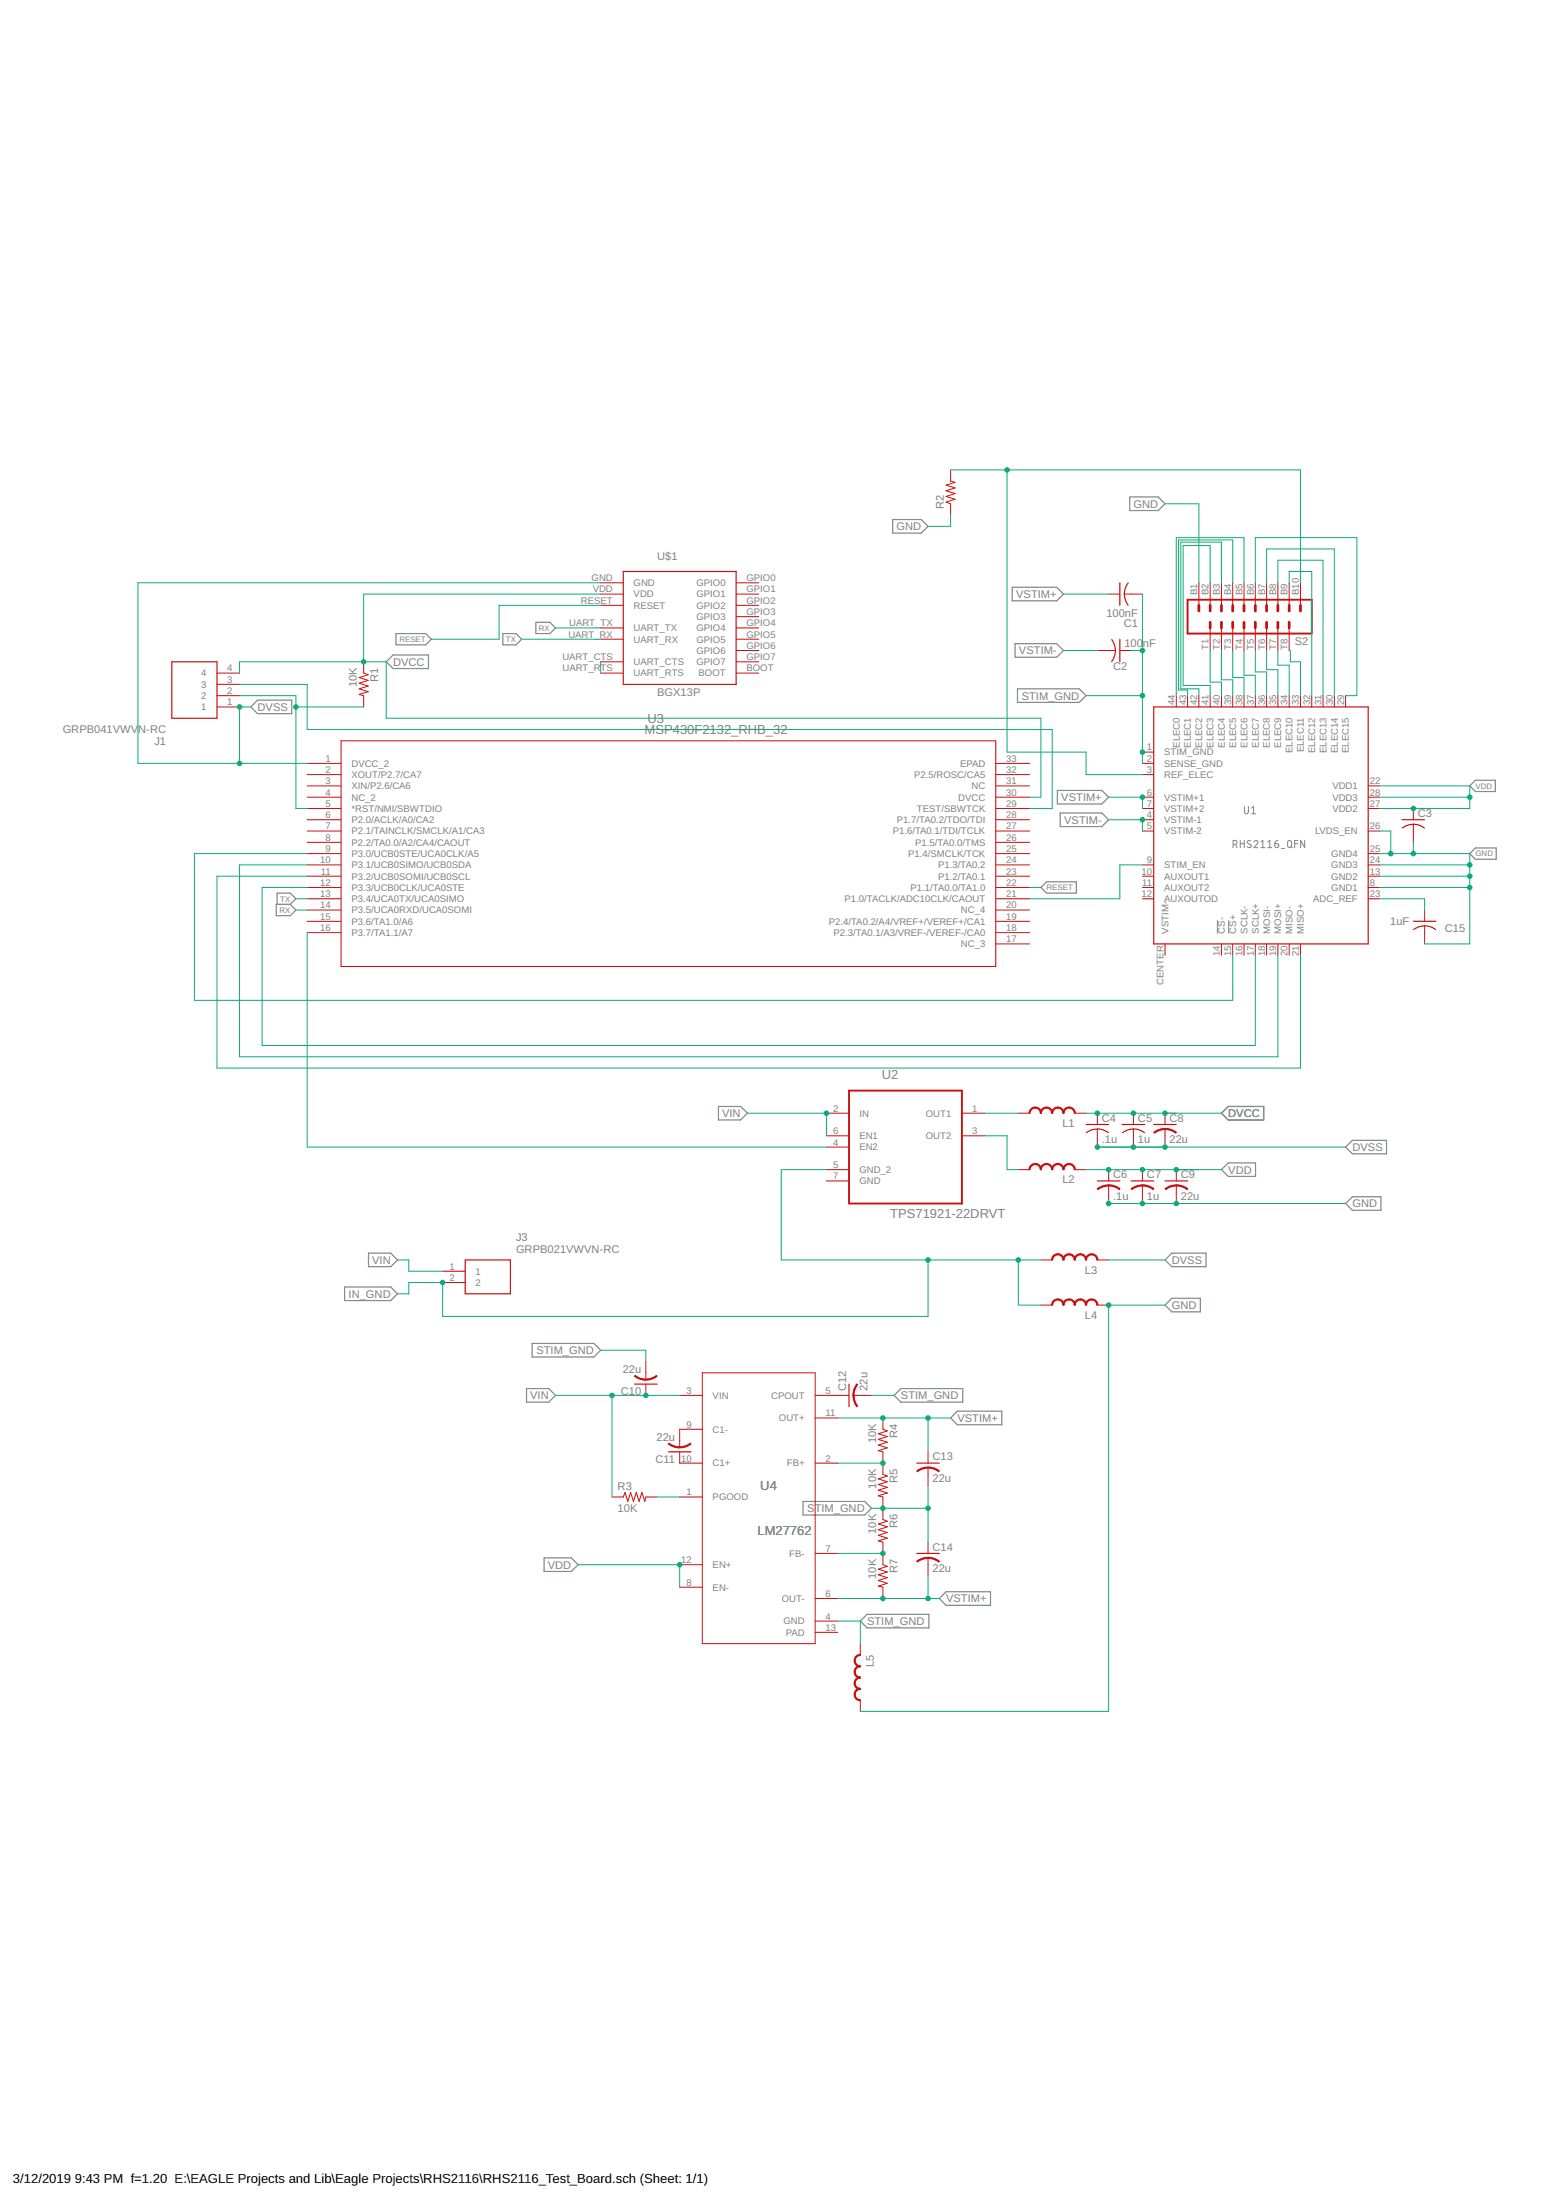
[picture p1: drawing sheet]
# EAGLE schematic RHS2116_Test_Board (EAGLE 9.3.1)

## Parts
C1  100nF  C-USC0402  [C0402]
C2  100nF  C-USC0402  [C0402]
C3  C-USC0402  [C0402]
C4  .1u  C-USC0402  [C0402]
C5  1u  C-USC0402  [C0402]
C6  .1u  C-USC0402  [C0402]
C7  1u  C-USC0402  [C0402]
C8  22u  C-USC0805  [C0805]
C9  22u  C-USC0805  [C0805]
C10  22u  C-USC0805  [C0805]
C11  22u  C-USC0805  [C0805]
C12  22u  C-USC0805  [C0805]
C13  22u  C-USC0805  [C0805]
C14  22u  C-USC0805  [C0805]
C15  1uF  C-USC0402  [C0402]
J1  GRPB041VWVN-RC  [HDRV4W55P0X127_1X4_508X214X420]
J3  GRPB021VWVN-RC  [HDRV2W40P0X127_1X2_254X214X400]
L1  L-USL0805  [L0805]
L2  L-USL0805  [L0805]
L3  L-USL0805  [L0805]
L4  L-USL0805  [L0805]
L5  L-USL0805  [L0805]
R1  10K  R-US_R0402  [R0402]
R2  R-US_R0402  [R0402]
R3  10K  R-US_R0402  [R0402]
R4  10K  R-US_R0402  [R0402]
R5  10K  R-US_R0402  [R0402]
R6  10K  R-US_R0402  [R0402]
R7  10K  R-US_R0402  [R0402]
S2  OMNETICS_A79041  [OMNETICS_A79041]
U1  RHS2116_QFN  [QFN44_7_X_7]
U2  TPS71921-22DRVT  [SON65P200X200X80-7N]
U3  MSP430F2132_RHB_32  [RHB32_3P45X3P45]
U4  LM27762  LM27762DSSR  [DSS0012B]
U$1  BGX13P  [BGX13P]

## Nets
DVCC: C4.1 C5.1 C8.1 J1.4 L1.2 R1.1 U3.30(DVCC) U$1.VDD
DVSS: C4.2 C5.2 C8.2 J1.1 L3.2 U3.1(DVCC_2) U$1.GND
GND: C3.2 C6.2 C7.2 C9.2 C15.2 L4.2 L5.1 R2.1 S2.B1 U1.8(GND1) U1.13(GND2) U1.24(GND3) U1.25(GND4) U1.26(LVDS_EN)
IN_GND: J3.2 L3.1 L4.1 U2.5(GND_2)
N$1: U1.17(SCLK+) U3.12(P3.3/UCB0CLK/UCA0STE)
N$2: U1.19(MOSI+) U3.10(P3.1/UCB0SIMO/UCB0SDA)
N$3: U1.21(MISO+) U3.11(P3.2/UCB0SOMI/UCB0SCL)
N$4: U1.15(!CS!+) U3.9(P3.0/UCB0STE/UCA0CLK/A5)
N$5: U1.9(STIM_EN) U3.21(P1.0/TACLK/ADC10CLK/CAOUT)
N$6: J1.2 R1.2 U3.5(*RST/NMI/SBWTDIO)
N$7: J1.3 U3.29(TEST/SBWTCK)
N$8: L1.1 U2.1(OUT1)
N$9: S2.B5 U1.44(ELEC0)
N$10: U2.4(EN2) U3.16(P3.7/TA1.1/A7)
N$11: S2.B4 U1.43(ELEC1)
N$12: S2.B3 U1.42(ELEC2)
N$13: S2.B2 U1.41(ELEC3)
N$14: S2.T1 U1.40(ELEC4)
N$15: S2.T2 U1.39(ELEC5)
N$16: S2.T3 U1.38(ELEC6)
N$17: S2.T4 U1.37(ELEC7)
N$18: S2.T5 U1.36(ELEC8)
N$19: S2.T6 U1.35(ELEC9)
N$20: S2.T7 U1.34(ELEC10)
N$21: S2.T8 U1.33(ELEC11)
N$22: S2.B6 U1.29(ELEC15)
N$23: S2.B7 U1.30(ELEC14)
N$24: R2.2 S2.B10 U1.3(REF_ELEC)
N$25: S2.B8 U1.31(ELEC13)
N$26: S2.B9 U1.32(ELEC12)
N$27: R3.2 U4.1(PGOOD)
N$28: C11.2 U4.9(C1-)
N$29: C11.1 U4.10(C1+)
N$30: C12.1 U4.5(CPOUT)
N$31: C15.1 U1.23(ADC_REF)
N$32: R4.2 R5.1 U4.2(FB+)
N$33: R6.2 R7.1 U4.7(FB-)
N$34: U$1.UART_CTS U$1.UART_RTS
RESET: U3.22(P1.1/TA0.0/TA1.0) U$1.RESET
RX: U3.14(P3.5/UCA0RXD/UCA0SOMI) U$1.UART_TX
STIM_GND: C1.2 C2.1 C10.2 C12.2 C13.2 C14.1 L5.2 R5.2 R6.1 U1.1(STIM_GND) U1.2(SENSE_GND) U4.4(GND)
TX: U3.13(P3.4/UCA0TX/UCA0SIMO) U$1.UART_RX
VDD: C3.1 C6.1 C7.1 C9.1 L2.1 L2.2 U1.22(VDD1) U1.27(VDD2) U1.28(VDD3) U2.3(OUT2) U4.8(EN-) U4.12(EN+)
VIN: C10.1 J3.1 R3.1 U2.2(IN) U2.6(EN1) U4.3(VIN)
VSTIM+: C1.1 C13.1 C14.2 R4.1 R7.2 U1.6(VSTIM+1) U1.7(VSTIM+2) U4.6(OUT-) U4.11(OUT+)
VSTIM-: C2.2 U1.4(VSTIM-1) U1.5(VSTIM-2)
Unconnected: U1.10(AUXOUT1) U1.11(AUXOUT2) U1.12(AUXOUTOD) U1.14(!CS!-) U1.16(SCLK-) U1.18(MOSI-) U1.20(MISO-) U2.7(GND) U3.2(XOUT/P2.7/CA7) U3.3(XIN/P2.6/CA6) U3.4(NC_2) U3.6(P2.0/ACLK/A0/CA2) U3.7(P2.1/TAINCLK/SMCLK/A1/CA3) U3.8(P2.2/TA0.0/A2/CA4/CAOUT) U3.15(P3.6/TA1.0/A6) U3.17(NC_3) U3.18(P2.3/TA0.1/A3/VREF-/VEREF-/CA0) U3.19(P2.4/TA0.2/A4/VREF+/VEREF+/CA1) U3.20(NC_4) U3.23(P1.2/TA0.1) U3.24(P1.3/TA0.2) U3.25(P1.4/SMCLK/TCK) U3.26(P1.5/TA0.0/TMS) U3.27(P1.6/TA0.1/TDI/TCLK) U3.28(P1.7/TA0.2/TDO/TDI) U3.31(NC) U3.32(P2.5/ROSC/CA5) U3.33(EPAD) U$1.BOOT U$1.GPIO0 U$1.GPIO1 U$1.GPIO2 U$1.GPIO3 U$1.GPIO4 U$1.GPIO5 U$1.GPIO6 U$1.GPIO7

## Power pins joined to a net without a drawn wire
PAD: U4.13(PAD)
VSTIM-: U1.CENTER(VSTIM-)
